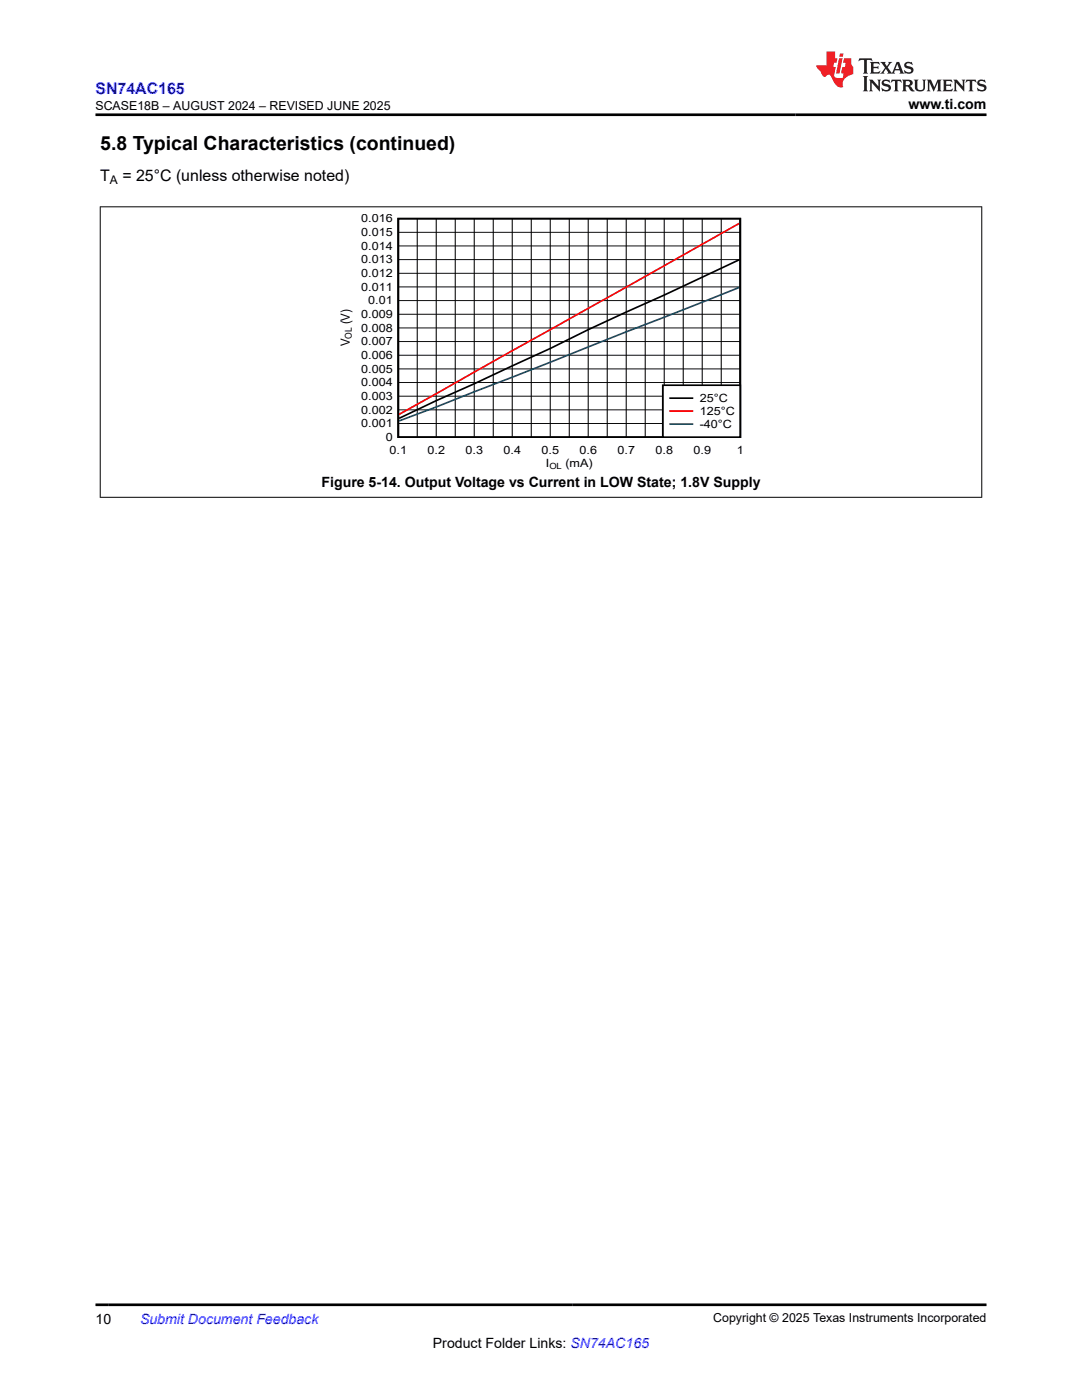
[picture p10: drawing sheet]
<svg xmlns="http://www.w3.org/2000/svg" width="216mm" height="279mm" viewBox="0 0 216 279" stroke-linecap="round" stroke-linejoin="round" font-family="sans-serif">
<path d="M79.5 43.6h68.2v43.6h-68.2zM147.5 51.8l-15 7.1-15.1 6.9-7.6 3.7-30.2 14" fill="none" stroke="#000" stroke-width=".35"/>
<g fill="none" stroke="#000" stroke-width=".2">
<path d="M79.5 60h68.2M79.5 57.3h68.2M79.5 54.5h68.2M79.5 51.8h68.2M79.5 49.1h68.2M79.5 46.4h68.2M83.3 43.6v43.7M87 43.6v43.7M90.8 43.6v43.7M94.6 43.6v43.7M98.4 43.6v43.7M102.2 43.6v43.7"/>
<path d="M106 43.6v43.7M109.8 43.6v43.7M113.6 43.6v43.7M117.4 43.6v43.7M121.2 43.6v43.7M125 43.6v43.7M128.7 43.6v43.7M132.5 43.6v43.7M136.3 43.6v43.7M140.1 43.6v43.7M143.9 43.6v43.7M79.5 79.1h68.2"/>
<path d="M79.5 76.3h68.2M79.5 73.6h68.2M79.5 70.9h68.2M79.5 68.2h68.2M79.5 65.4h68.2M79.5 62.7h68.2M79.5 84.5h68.2M79.5 81.8h68.2"/>
</g>
<path d="M147.5 44.6l-67.9 38.1" fill="none" stroke="#f00" stroke-width=".35"/>
<path d="M147.5 57.4l-45.3 17.9-22.6 8.7" fill="none" stroke="#156" stroke-width=".35"/>
<path d="M132.3 76.9h15.4v10.3h-15.4z" fill-rule="evenodd" fill="#fff"/>
<path d="M132.3 76.9h15.4v10.3h-15.4zM133.7 79.5h4.5" fill="none" stroke="#000" stroke-width=".35"/>
<path d="M133.7 82h4.5" fill="none" stroke="#f00" stroke-width=".35"/>
<path d="M133.7 84.6h4.5" fill="none" stroke="#156" stroke-width=".35"/>
<path d="M19.9 41.3h176.1M20 41.2v58.1M195.9 41.2v58.1M19.9 99.2h176.1" fill="none" stroke="#000" stroke-width=".2"/>
<path d="M171.5 11.6l-.2 .6 .5-.2h.6v.1v2.2l-.2 .4h1l-.2-.4v-2.2v-.1h.5l.6 .2-.2-.6zM173.6 12.4l.2 .3v1.6l-.2 .4h1.9l.1-.6a1.08 1.08 0 0 1-1.3 .2v-.7h.6l.4 .2v-.7l-.4 .2h-.6v-.5l.2-.2a1 1 0 0 1 1 .3l-.1-.5zM175.7 12.4l.9 1.1-1 1.2h.9l-.2-.2 .5-.8 .4 .8-.2 .2h1.6l-.2-.2 .2-.5h.9l.1 .5-.1 .2h.9l-.2-.4-.8-1.9h-.5l-.9 2.1-.9-1.1 .9-1h-.8l.2 .2-.4 .6-.4-.6 .2-.2zM179 12.8l.4 1h-.7zM180.7 12.5a.65 .65 0 0 0-.2 .7 .65 .65 0 0 0 .6 .5l.6 .1 .1 .3a.79 .79 0 0 1-.7 .4 .79 .79 0 0 1-.7-.5l.1 .7 .2-.1a.93 .93 0 0 0 1.1 0 .93 .93 0 0 0 .4-.9 1.46 1.46 0 0 0-1.2-.6l-.1-.3a1.09 1.09 0 0 1 1.2 .2l-.2-.6-.1 .1-.5-.2zM172.2 15.2l.2 .4v2.2l-.2 .4h1l-.2-.4v-2.2l.2-.4zM173.4 15.9l.2 .4v1.5l-.2 .4h.8l-.3-.4 .1-1.3 1.6 1.8v-2l.2-.4h-.7l.1 .2 .1 1.1-1.2-1.3zM176.2 16a.65 .65 0 0 0-.2 .8 .65 .65 0 0 0 .6 .4l.6 .2 .1 .2a.79 .79 0 0 1-.7 .4 .79 .79 0 0 1-.7-.5l.1 .7 .2-.1a.93 .93 0 0 0 1.1 .1 .93 .93 0 0 0 .4-1 1.46 1.46 0 0 0-1.2-.5l-.1-.4a1.09 1.09 0 0 1 1.2 .2l-.1-.6-.2 .1-.5-.1zM177.9 15.9l-.1 .6a.63 .63 0 0 1 .8-.3v1.6l-.3 .4h1l-.2-.4v-1.6a.66 .66 0 0 1 .8 .3l-.1-.6zM180 15.9l.2 .4v1.5l-.2 .4h1l-.2-.2-.1-.7h.5l.1 .2a.79 .79 0 0 0 1.2 .6l-1-.9a.61 .61 0 0 0 .6-.6 .61 .61 0 0 0-.5-.7zM180.8 16.2h.1a.47 .47 0 0 1 .5 .1 .47 .47 0 0 1 .1 .5l-.1 .1-.7 .1zM182.3 15.9l.2 .2a2.27 2.27 0 0 0 .4 2 1.04 1.04 0 0 0 1.7-.7v-1.3l.2-.2h-.8l.2 .4v1.1a.6 .6 0 0 1-.6 .6 .6 .6 0 0 1-.6-.6v-1.1l.3-.4zM184.9 15.9l.2 .4v1.5l-.2 .4h.8l-.3-.4v-1.4l.9 1.9 .9-1.9v1.4l-.3 .4h1l-.2-.4v-1.5l.2-.4h-.8l-.7 1.5-.6-1.5zM188.1 15.9l.2 .4v1.5l-.2 .4h1.9l.1-.6a1.09 1.09 0 0 1-1.3 .2v-.7h.6l.4 .2v-.6l-.4 .2h-.6v-.6l.2-.1a1.01 1.01 0 0 1 1 .3l-.1-.6zM190.2 15.9l.3 .4v1.5l-.3 .4h.8l-.2-.4v-1.3l1.6 1.8v-2l.2-.4h-.7l.2 .2v1.1l-1.2-1.3zM192.8 15.9l-.1 .6a.63 .63 0 0 1 .8-.3v1.6l-.3 .4h1l-.2-.4v-1.6a.66 .66 0 0 1 .8 .3l-.1-.6zM195.2 16a.65 .65 0 0 0-.2 .8 .65 .65 0 0 0 .6 .4l.6 .2 .2 .2a.79 .79 0 0 1-.7 .4 .79 .79 0 0 1-.7-.5l.1 .7 .2-.1a.93 .93 0 0 0 1 .1 .93 .93 0 0 0 .5-1 1.46 1.46 0 0 0-1.3-.5v-.4a1.09 1.09 0 0 1 1.2 .2l-.2-.6-.2 .1-.5-.1z" fill="#231f20"/>
<path d="M164.9 10.3v2.7h-2l.1 .4 .8 1a.95 .95 0 0 0 1 .9 .59 .59 0 0 1 .5-.4 .59 .59 0 0 1 .5 .3l.4 .8a1.59 1.59 0 0 0 2.1 1.4 1.61 1.61 0 0 1 1-2.3l1-.3-.1-1.5a1.59 1.59 0 0 1-.3-1.7h-1.5l-.2 .9h.6l-.2 .9h-.5l-.2 .9v.3l.4 .1-.1 .9h-.7a.73 .73 0 0 1-1-.7l.3-1.5h-.5l.1-.9h.5l.2-.9h-.5v-1.3zM167.4 11.6l-.6 3.1h.7l.6-3.1zM167.6 10.7l-.1 .6h.7l.1-.6z" fill="#ed1c24"/>
<path d="M19 22.9h177.8M19 260.4h177.8" fill="none" stroke="#000" stroke-width=".53"/>
<text font-size="3.9" x="20" y="29.9">5.8 Typical Characteristics (continued)</text>
<text font-size="3.2" fill="#00f" x="19" y="18.7">SN74AC165</text>
<g font-size="3.2">
<text x="20" y="36.1">T</text>
<text x="24.4" y="36.1">= 25°C (unless otherwise noted)</text>
</g>
<g font-size="2.8">
<text x="181.3" y="21.8">www.ti.com</text>
<text x="64.1" y="97.2">Figure 5-14. Output Voltage vs Current in LOW State; 1.8V Supply</text>
<text x="19" y="264.2">10</text>
<text x="86.4" y="269">Product Folder Links: SN74AC165</text>
</g>
<text font-size="2.8" fill="#00f" x="27.9" y="264.2">Submit Document Feedback</text>
<g font-size="2.5">
<text x="19" y="21.9">SCASE18B – AUGUST 2024 – REVISED JUNE 2025</text>
<text x="69.8" y="64.7" transform="rotate(-90 69.8 64.7)">(V)</text>
<text x="69.8" y="69.1" transform="rotate(-90 69.8 69.1)">V</text>
<text x="142.3" y="263.9">Copyright © 2025 Texas Instruments Incorporated</text>
</g>
<text font-size="2.4" x="21.9" y="36.7">A</text>
<g font-size="2.3">
<text x="72.1" y="47.1">0.015</text>
<text x="72.1" y="44.4">0.016</text>
<text x="72.1" y="52.6">0.013</text>
<text x="72.1" y="49.8">0.014</text>
<text x="72.1" y="58">0.011</text>
<text x="72.1" y="55.3">0.012</text>
<text x="72.1" y="63.5">0.009</text>
<text x="73.5" y="60.7">0.01</text>
<text x="72.1" y="71.6">0.006</text>
<text x="72.1" y="68.9">0.007</text>
<text x="72.1" y="66.2">0.008</text>
<text x="72.1" y="77.1">0.004</text>
<text x="72.1" y="74.4">0.005</text>
<text x="72.1" y="82.5">0.002</text>
<text x="72.1" y="79.8">0.003</text>
<text x="139.6" y="80.3">25°C</text>
<text x="139.6" y="82.8">125°C</text>
<text x="72.1" y="85.3">0.001</text>
<text x="77" y="88">0</text>
<text x="139.6" y="85.4">-</text>
<text x="140.5" y="85.4">40°</text>
<text x="144.3" y="85.4">C</text>
<text x="77.7" y="90.6">0.1</text>
<text x="85.3" y="90.6">0.2</text>
<text x="92.9" y="90.6">0.3</text>
<text x="100.5" y="90.6">0.4</text>
<text x="108.1" y="90.6">0.5</text>
<text x="108.9" y="93.2">I</text>
<text x="112.8" y="93.2">(mA)</text>
<text x="115.6" y="90.6">0.6</text>
<text x="123.2" y="90.6">0.7</text>
<text x="130.8" y="90.6">0.8</text>
<text x="138.4" y="90.6">0.9</text>
<text x="147" y="90.6">1</text>
</g>
<text font-size="1.9" x="70.2" y="67.6" transform="rotate(-90 70.2 67.6)">OL</text>
<text font-size="1.7" x="109.6" y="93.5">OL</text>
</svg>
